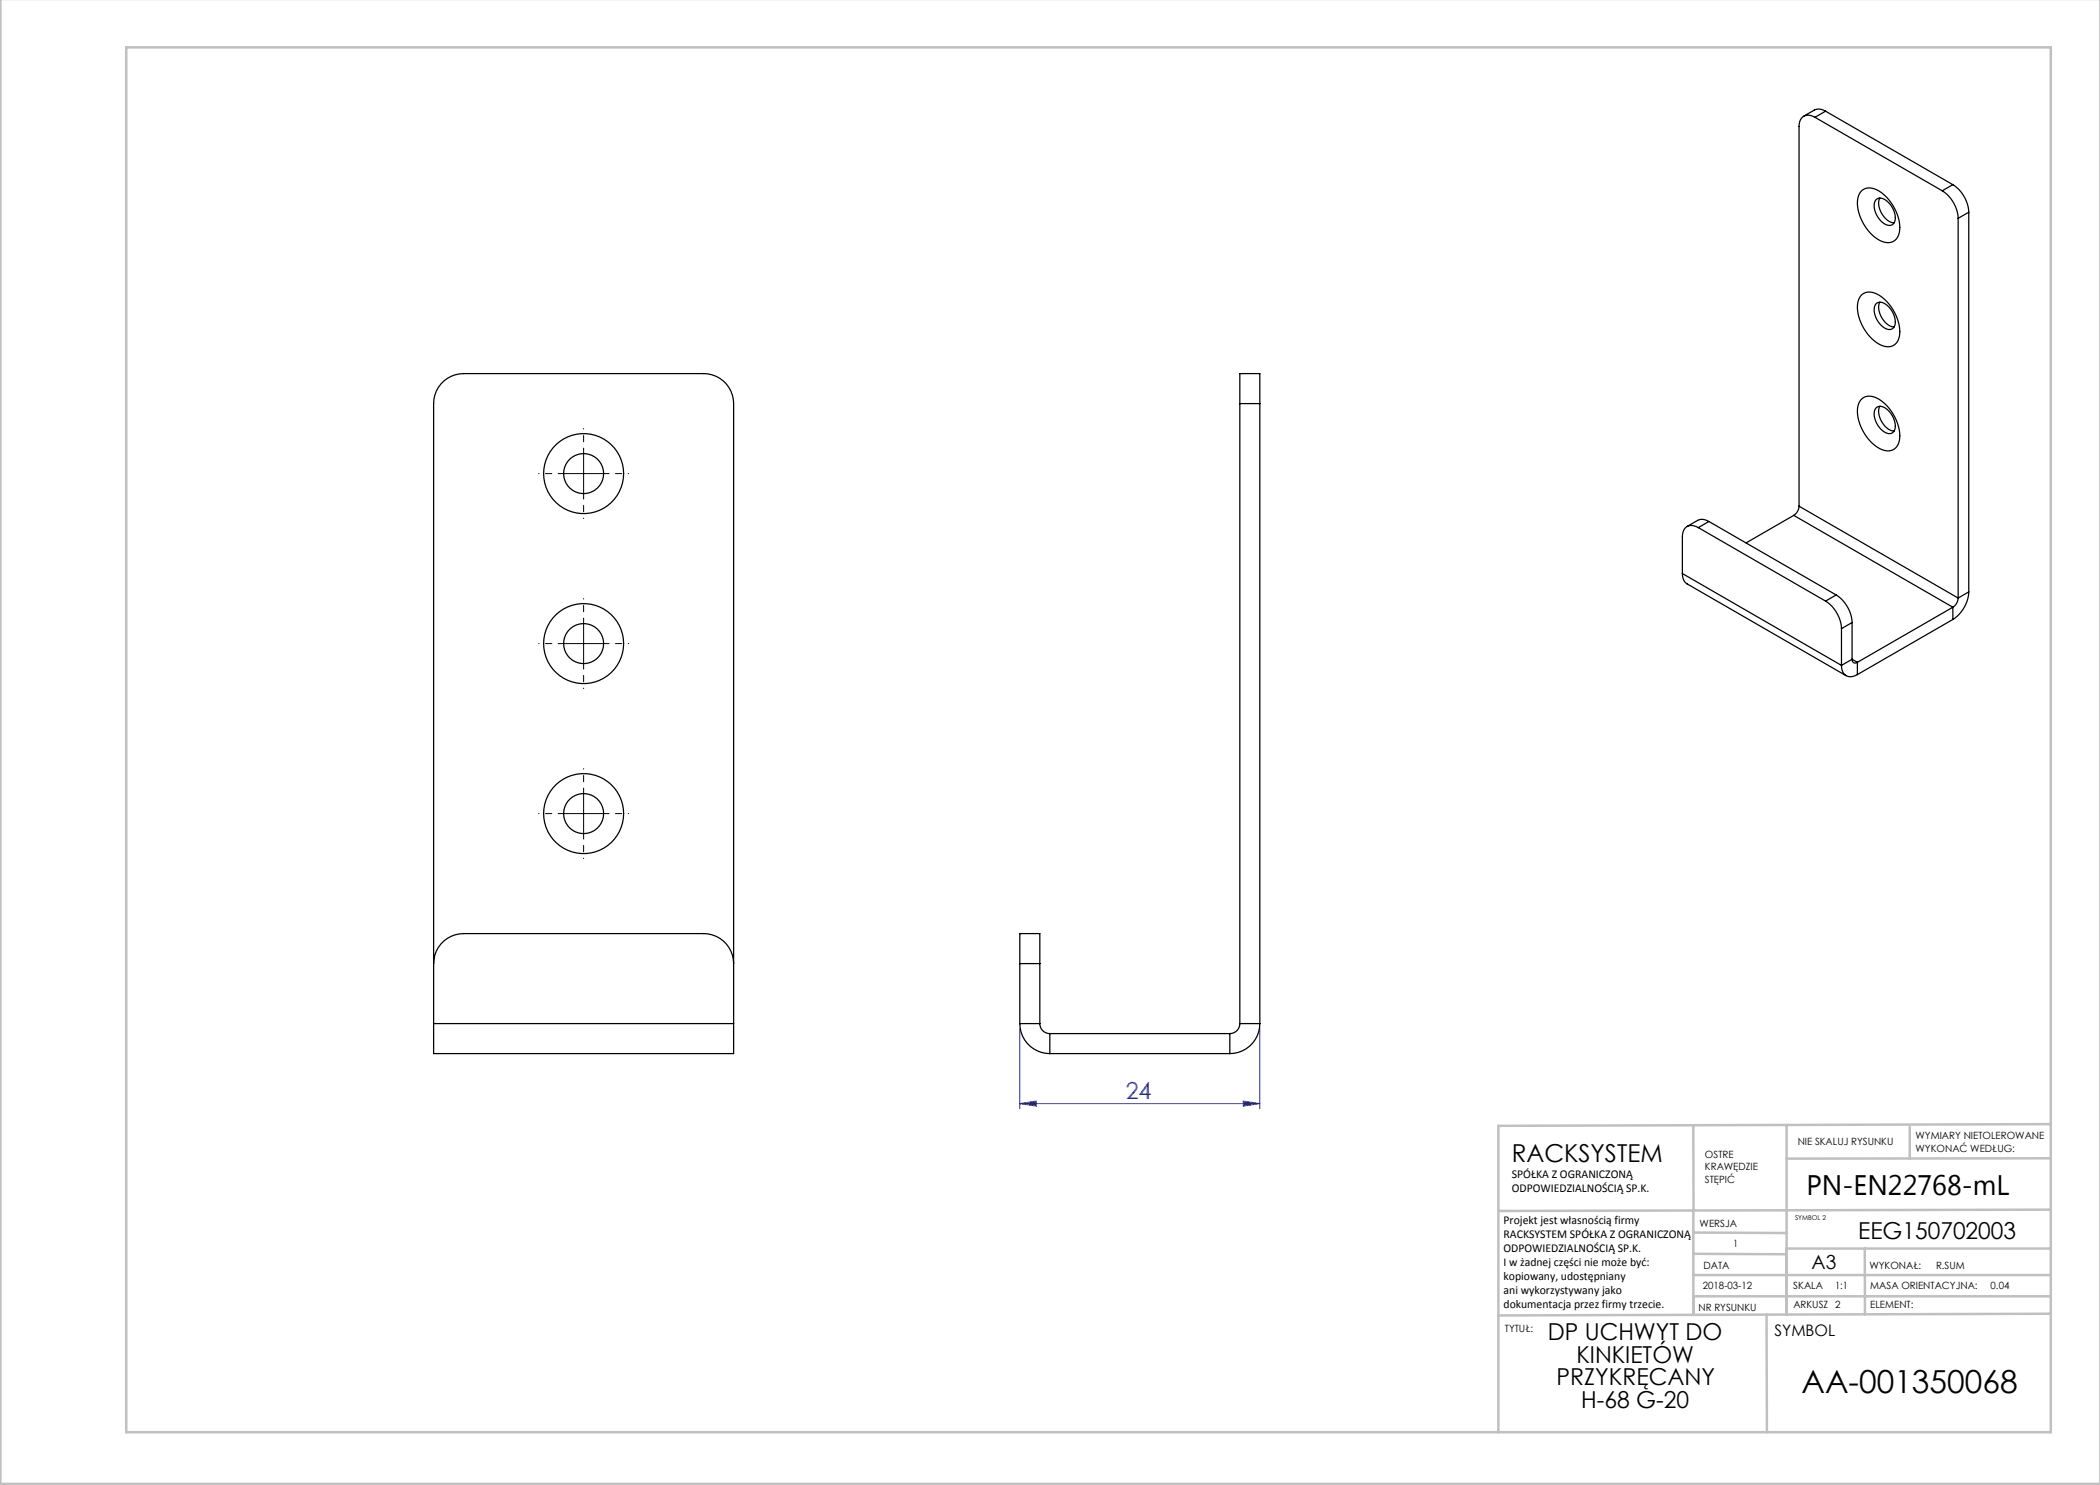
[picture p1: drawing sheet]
<svg xmlns="http://www.w3.org/2000/svg" width="420mm" height="297mm" viewBox="0 0 420 297" stroke-linecap="round" stroke-linejoin="round" font-family="sans-serif">
<path d="M204 205.7v16M252 205.7v16M204 220.7l3.3-.5v1zM204 220.7h48M248.7 220.2l3.3 .5-3.3 .5z" fill="none" stroke="#00f" stroke-width=".2"/>
<path d="M111.7 94.7h-4M116.7 89.7v-4M116.7 99.7v4M121.7 94.7h4M111.7 128.7h-4M116.7 123.7v-4M116.7 133.7v4M121.7 128.7h4M116.7 157.7v-4M111.7 162.7h-4M116.7 167.7v4M121.7 162.7h4" fill="none" stroke="#000" stroke-width=".2" stroke-dasharray="15.2 1.3 1.3 1.3" stroke-dashoffset="15.1"/>
<path d="M111.7 94.7h10M116.7 89.7v10M111.7 128.7h10M116.7 123.7v10M116.7 157.7v10M111.7 162.7h10" fill="none" stroke="#000" stroke-width=".2"/>
<g fill="none" stroke="#c0c0c0" stroke-width=".5">
<path d="M.1 -.1v296.9h419.9M25.2 9.5h385v276.9h-385zM338.7 225.2v16.9M357.3 225v37.9M382 225.4v6.3M410.1 224.8l-110.4 .4v61.2M410.1 231.7h-52.8M338.7 259.3h71.5M338.7 255h71.5M338.7 250.8l18.6 .1M338.7 246.5l18.6 .1M338.7 242.1v20.9"/>
<path d="M373 249.7v13.2M410.1 241.9l-110.4 .3M410.2 249.7h-52.9v13.2M353.3 262.9l.1 23.5M410.2 262.7l-110.5 .4"/>
</g>
<path d="M204 220.7l3.3-.5v1zM248.7 220.2l3.3 .5-3.3 .5z" fill="#00f"/>
<g fill="none" stroke="#000" stroke-width=".25">
<path d="M363 23.5a1.94 1.94 0 0 0-2.3-.3 1.94 1.94 0 0 0-.9 2.1v75.9M363 23.5l25.4 14.7M365.1 22.2a2.21 2.21 0 0 0-2.2-.2l-2.2 1.2M365.1 22.2l-2.1 1.3M365.1 22.2l25.5 14.7M372.2 38.3a2.73 2.73 0 0 1 3.8 0 9 9 0 0 1 3.8 8.3 2.42 2.42 0 0 1-3.8 1.5 8.9 8.9 0 0 1-4.4-8.6zM375.3 39.9a1.89 1.89 0 0 1 2.5 .7 3.8 3.8 0 0 1 1 4 1.53 1.53 0 0 1-2.4-.2 4 4 0 0 1-1.3-4.3zM376 39.6a4 4 0 0 0 2.8 5M388.4 38.2a7 7 0 0 1 3.2 5.5M390.6 36.9a7 7 0 0 1 3.2 5.5M390.6 36.9l-2.2 1.3M372.2 59.1a2.73 2.73 0 0 1 3.8 0 9 9 0 0 1 3.8 8.3 2.42 2.42 0 0 1-3.8 1.5 8.9 8.9 0 0 1-4.4-8.5z"/>
<path d="M391.6 43.7v75.9M393.8 42.4l-2.2 1.3M393.8 42.4v76M372.2 80a2.73 2.73 0 0 1 3.8 0 9 9 0 0 1 3.8 8.2 2.42 2.42 0 0 1-3.8 1.5 8.9 8.9 0 0 1-4.4-8.5zM375.3 60.7a1.89 1.89 0 0 1 2.5 .7 3.8 3.8 0 0 1 1 4 1.53 1.53 0 0 1-2.4-.2 4 4 0 0 1-1.3-4.3zM376 60.4a4 4 0 0 0 2.8 5M248 80.7v-6h4v6M248 80.7v124M248 80.7h4M252 80.7v124M375.3 81.5a1.89 1.89 0 0 1 2.5 .7 3.8 3.8 0 0 1 1 4 1.53 1.53 0 0 1-2.4-.1 4 4 0 0 1-1.3-4.3zM376 81.3a4 4 0 0 0 2.8 4.9"/>
<path d="M336.5 114.7a2.21 2.21 0 0 0 .9 2.1l31.8 18.3M336.5 114.7l31.8 18.4M339.7 105.5a1.94 1.94 0 0 0-2.3-.2 1.94 1.94 0 0 0-.9 2.1v7.3M339.7 105.5l25.4 14.7M341.8 104.3a2.21 2.21 0 0 0-2.3-.2l-2.1 1.2M341.8 104.3l-2.1 1.2M341.8 104.3l25.4 14.7M358.7 103.1l31.9 18.3M358.7 103.1l-9.5 5.5M359.8 101.2a2.34 2.34 0 0 1-1.1 1.9M359.8 101.2l31.8 18.4M367.2 119a7 7 0 0 1 3.2 5.5"/>
<path d="M367.2 119l-2.1 1.2M391.6 119.6a2.34 2.34 0 0 1-1 1.8M393.8 118.4a7 7 0 0 1-3.2 5.5M393.8 118.4l-2.2 1.2M365.1 120.2a7 7 0 0 1 3.2 5.5M368.3 133.1a1.94 1.94 0 0 0 .9 2 1.94 1.94 0 0 0 2.3-.2M368.3 125.7v7.4M370.4 131.9a.65 .65 0 0 0 .3 .6 .65 .65 0 0 0 .8 0M370.4 124.5l-2.1 1.2M370.4 131.9l-2.1 1.2M370.4 124.5v7.4M370.4 131.9l1.1 .6"/>
<path d="M371.5 132.5v2.4M390.6 121.4l-19.1 11.1M390.6 121.4v2.5M390.6 123.9l-19.1 11M86.7 192.7a6 6 0 0 1 6-6h48a6 6 0 0 1 6 6M204 192.7v-6h4v6M204 192.7h4M204 192.7v12M208 192.7v12M86.7 204.7v6h60v-6M86.7 204.7v-124a6 6 0 0 1 6-6h48a6 6 0 0 1 6 6v124M86.7 204.7h60"/>
<path d="M204 204.7a6 6 0 0 0 6 6M204 204.7h4M208 204.7a2 2 0 0 0 2 2M210 210.7h36M210 206.7h36M210 206.7v4M246 206.7v4M248 204.7a2 2 0 0 1-2 2M248 204.7h4M252 204.7a6 6 0 0 1-6 6"/>
<circle cx="116.7" cy="94.7" r="4"/>
<circle cx="116.7" cy="94.7" r="8"/>
<circle cx="116.7" cy="128.7" r="4"/>
<circle cx="116.7" cy="128.7" r="8"/>
<circle cx="116.7" cy="162.7" r="4"/>
<circle cx="116.7" cy="162.7" r="8"/>
</g>
<text font-size="6.3" x="360.3" y="278.5">AA-001350068</text>
<text font-size="5.6" x="361.3" y="239.1">PN-EN22768-mL</text>
<text font-size="4.9" x="302.4" y="232.4">RACKSYSTEM</text>
<text font-size="4.7" fill="#00f" x="225.1" y="219.7">24</text>
<g font-size="4.7">
<text x="371.6" y="247.8">EEG150702003</text>
<text x="309.6" y="268.1">DP UCHWYT DO</text>
<text x="315.3" y="272.6">KINKIETÓW</text>
<text x="311.3" y="277.1">PRZYKRĘCANY</text>
<text x="316.2" y="281.6">H-68 G-20</text>
</g>
<text font-size="3.9" x="362.3" y="253.8">A3</text>
<text font-size="3.2" x="354.9" y="267.2">SYMBOL</text>
<g font-size="2.4">
<text x="302.4" y="235.6">SPÓŁKA Z OGRANICZONĄ</text>
<text x="302.4" y="238.4">ODPOWIEDZIALNOŚCIĄ SP.K.</text>
<text x="300.7" y="244.7">Projekt jest własnością firmy</text>
<text x="300.7" y="247.5">RACKSYSTEM SPÓŁKA Z OGRANICZONĄ</text>
<text x="300.7" y="250.3">ODPOWIEDZIALNOŚCIĄ SP.K.</text>
<text x="300.7" y="253.1">I w żadnej części nie może być:</text>
<text x="300.7" y="256">kopiowany, udostępniany</text>
<text x="300.7" y="258.8">ani wykorzystywany jako</text>
<text x="300.7" y="261.6">dokumentacja przez firmy trzecie.</text>
</g>
<g font-size="2">
<text x="383.1" y="227.9">WYMIARY NIETOLEROWANE</text>
<text x="341" y="231.6">OSTRE</text>
<text x="359.5" y="228.9">NIE SKALUJ RYSUNKU</text>
<text x="383.1" y="230.4">WYKONAĆ WEDŁUG:</text>
<text x="341" y="234.1">KRAWĘDZIE</text>
<text x="341" y="236.6">STĘPIĆ</text>
<text x="339.9" y="245.4">WERSJA</text>
<text x="346.6" y="249.5">1</text>
<text x="340.6" y="257.7">2018-03-12</text>
<text x="340.7" y="253.8">DATA</text>
<text x="358.7" y="257.7">SKALA</text>
<text x="367" y="257.7">1:1</text>
<text x="373.9" y="253.8">WYKONAŁ:</text>
<text x="374.1" y="257.7">MASA ORIENTACYJNA:</text>
<text x="387.2" y="253.8">R.SUM</text>
<text x="398.1" y="257.7">0.04</text>
<text x="339.7" y="262.3">NR RYSUNKU</text>
<text x="358.7" y="261.7">ARKUSZ 2</text>
<text x="374.1" y="261.7">ELEMENT:</text>
<text x="301" y="266.4">TYTUŁ:</text>
</g>
<text font-size="1.3" x="359" y="244">SYMBOL 2</text>
</svg>
